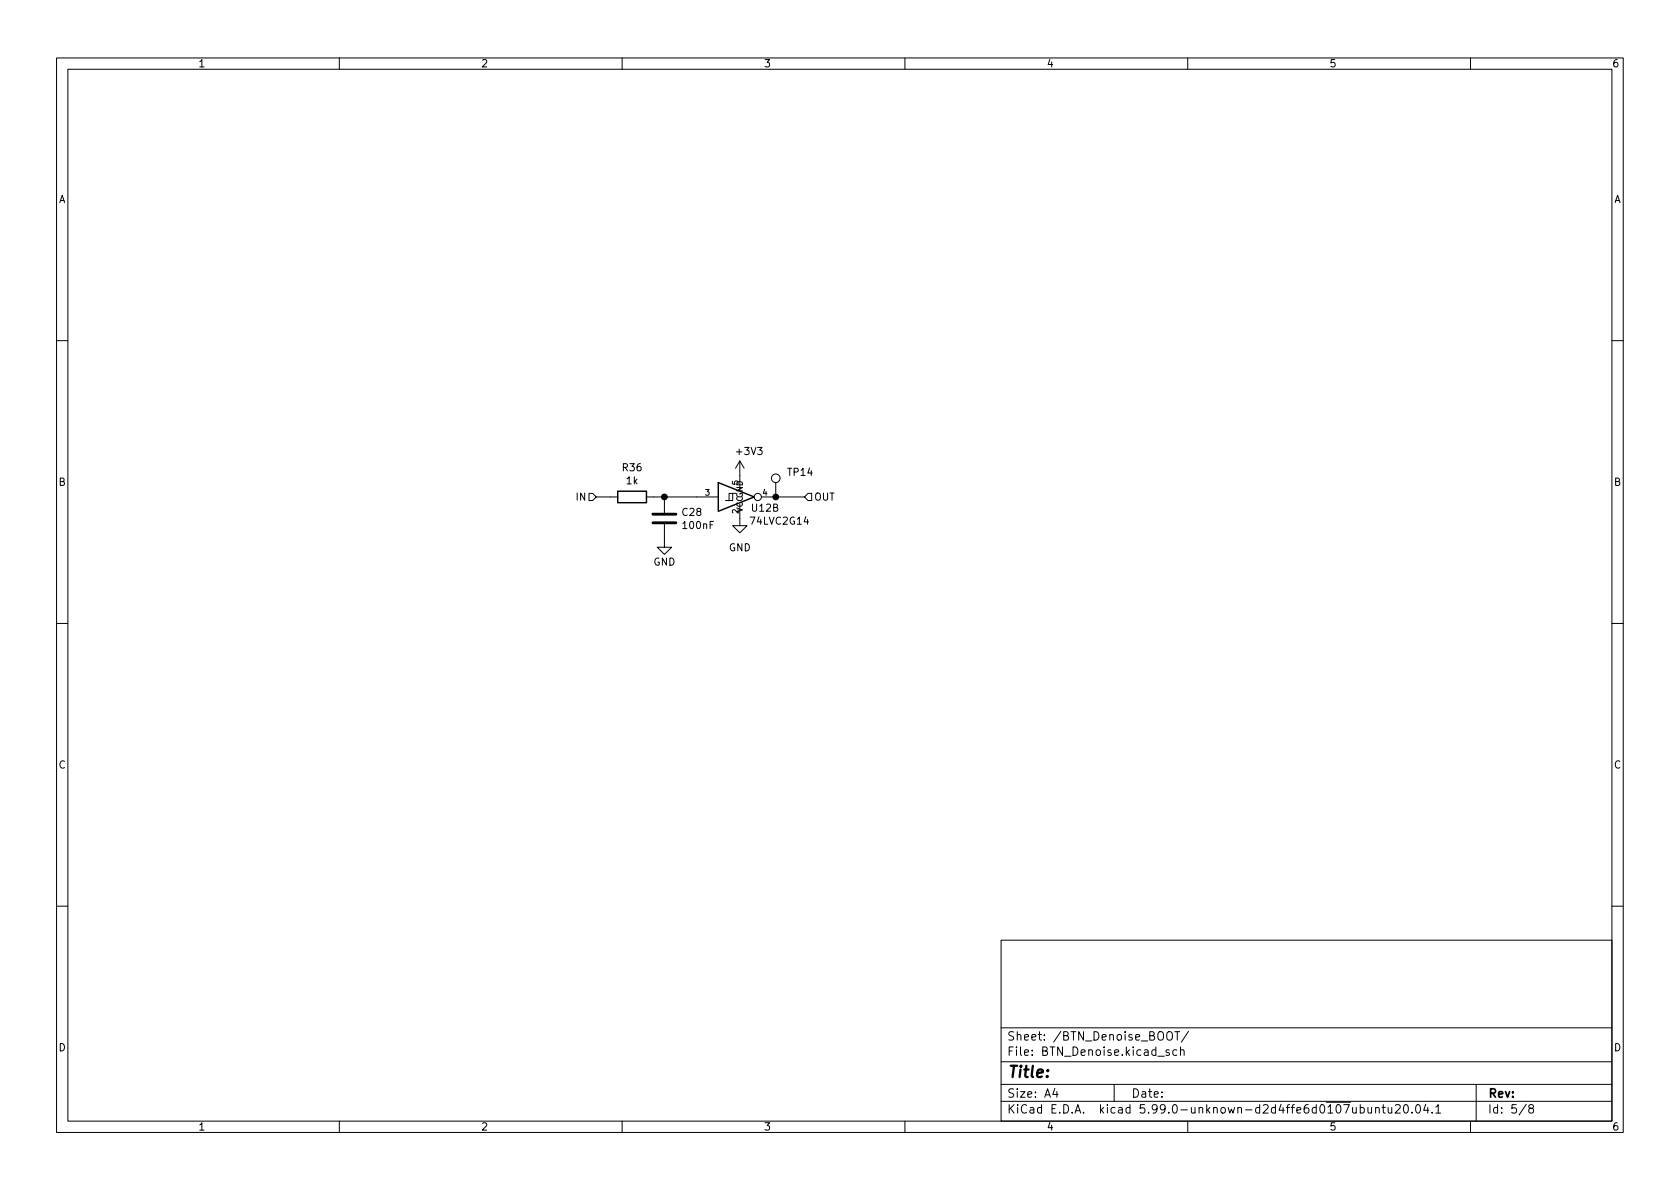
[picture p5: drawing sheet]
<svg xmlns="http://www.w3.org/2000/svg" width="297mm" height="210mm" viewBox="0 0 297 210" stroke-linecap="round" stroke-linejoin="round" font-family="sans-serif">
<g fill="none" stroke="#000" stroke-width=".18">
<path d="M10 10.2h277v190.1h-277zM12 12.2h273v186.1h-273zM60 10.2v2M110 10.2v2M160 10.2v2M210 10.2v2M260 10.2v2M10 60.2h2M285 60.2h2M104.1 87.2h.7l.6 .7-.6 .6h-.7zM105.4 87.9h3.8M114.3 87.9h12.7"/>
<path d="M117.5 92.7v4.1h1.2l-1.2 1.2-1.3-1.2h1.3M117.5 87.9v2.8M129.5 87.2v1.3h-.6M130.2 87.2h-1.3v1.3h-.6M130.8 89.1v3.9h1.3l-1.3 1.2-1.3-1.2h1.3M130.8 81.5v5.1M130.8 81.5l-.8 1.3M130.8 81.5l.8 1.3M134.6 87.9h7.6M137.2 85.3v2.6M142.9 87.2h.6v1.3h-.6l-.7-.6zM10 110.2h2"/>
<path d="M285 110.2h2M10 160.2h2M177 166.3h108v32h-108zM285 160.2h2M60 198.3v2M110 198.3v2M160 198.3v2M177 194.8h108M177 191.8h108M177 187.8h108M177 181.8h108M186.5 192.5l-.4 1h1"/>
<path d="M186.9 193v1M197 191.8v3M206.4 182.6a.5 .5 0 0 1 .5-.2 .5 .5 0 0 1 .4 .5v.5a.5 .5 0 0 1-.5 .6 .5 .5 0 0 1-.5-.6zM206.7 185.7l-.3-.1-.3 .2 .1 .3 .5 .1v.4h-.6M207.7 182.4h.9M208.1 185.7l-.5-.1-.2 .3v.4l.1 .3h.6M208.1 182.4v1.5M208.7 185.8l.2-.2 .4 .1 .1 .9M208.7 185.1v1.5M210 198.3v2M210.1 182.4l-1.2 1.9M243.2 196l.2-.2 .4 .1 .1 .9"/>
<path d="M243.2 195.8v1M244.4 195.8h.5M244.6 195.3v1.3l.3 .2M245.4 195.8l.1 1h.4l.2-.1M246.1 195.8v1M246.7 195.5l.6-.2 .2 .2 .1 .3-1 1h1M248.3 195.5l.2-.2a.81 .81 0 0 1 .6 .7 .81 .81 0 0 1-.3 .8h-.2a.81 .81 0 0 1-.3-1.3zM249.6 196.7v.1M250.5 195.4l.1-.1a.81 .81 0 0 1 .6 .7 .81 .81 0 0 1-.3 .8h-.1a.81 .81 0 0 1-.6-.6 .81 .81 0 0 1 .3-.8zM252.1 195.3l-.4 1h.9M252.4 195.8v1M253.2 196.7v.1"/>
<path d="M253.9 195.8l.4-.5v1.5M253.9 196.8h.8M260 198.3v2M261 191.8v6.5M269.9 195.3l-1.3 1.9M270.6 196l-.3-.3 .1-.2 .2-.2 .4 .1 .2 .2-.1 .2-.7 .2-.1 .3 .1 .4 .2 .1h.4l.2-.3-.1-.4-.2-.1"/>
<circle cx="134" cy="87.9" r=".63"/>
<circle cx="137.2" cy="84.6" r=".76"/>
</g>
<path d="M115.4 92.5h4.1M115.4 90.9h4.1" fill="none" stroke="#000" stroke-width=".51"/>
<path d="M109.2 86.9h5.1v2h-5.1zM127 85.3l6.3 2.6-6.3 2.5z" fill="none" stroke="#000" stroke-width=".25"/>
<g fill="#000" stroke="#000" stroke-width=".18">
<circle cx="117.5" cy="87.9" r=".51"/>
<circle cx="137.2" cy="87.9" r=".51"/>
</g>
<text font-size="2.8" x="178" y="190.6">Title:</text>
<g font-size="2.1">
<text x="178" y="184">Sheet: /BTN_Denoise_BOOT/</text>
<text x="178" y="186.7">File: BTN_Denoise.kicad_sch</text>
<text x="178" y="196.9">KiCad E.D.A. kicad 5.99.0-unknown-d2d4ffe6d0~107~ubuntu20.04.1</text>
<text x="178" y="194.1">Size: A4</text>
<text x="200" y="194.1">Date:</text>
<text x="263" y="194.1">Rev:</text>
<text x="263" y="196.9">Id: 5/8</text>
</g>
<g font-size="1.8">
<text x="35" y="11.9">1</text>
<text x="85" y="11.9">2</text>
<text x="135" y="11.9">3</text>
<text x="185" y="11.9">4</text>
<text x="235" y="11.9">5</text>
<text x="285" y="11.9">6</text>
<text x="10.3" y="35.9">A</text>
<text x="285.3" y="35.9">A</text>
<text x="110.1" y="83.3">R36</text>
<text x="130.4" y="80.4">+3V3</text>
<text x="10.3" y="85.9">B</text>
<text x="102" y="88.5">IN</text>
<text x="110.8" y="85.6">1k</text>
<text x="139.4" y="84.1">TP14</text>
<text x="143.9" y="88.5">OUT</text>
<text x="285.3" y="85.9">B</text>
<text x="120.7" y="91.2">C28</text>
<text x="120.9" y="93.5">100nF</text>
<text x="132.9" y="92.8">74LVC2G14</text>
<text x="133" y="90.5">U12B</text>
<text x="115.5" y="100">GND</text>
<text x="128.8" y="97.5">GND</text>
<text x="10.3" y="135.9">C</text>
<text x="285.3" y="135.9">C</text>
<text x="10.3" y="185.9">D</text>
<text x="285.3" y="185.9">D</text>
<text x="35" y="199.9">1</text>
<text x="85" y="199.9">2</text>
<text x="135" y="199.9">3</text>
<text x="185" y="199.9">4</text>
<text x="235" y="199.9">5</text>
<text x="285" y="199.9">6</text>
</g>
<g font-size="1.4">
<text x="124.7" y="87.6">3</text>
<text x="130.6" y="85.7" transform="rotate(-90 130.6 85.7)">5</text>
<text x="134.9" y="87.6">4</text>
<text x="130.6" y="90.8" transform="rotate(-90 130.6 90.8)">2</text>
<text x="131.3" y="90.6" transform="rotate(-90 131.3 90.6)">VCCGND</text>
</g>
</svg>
